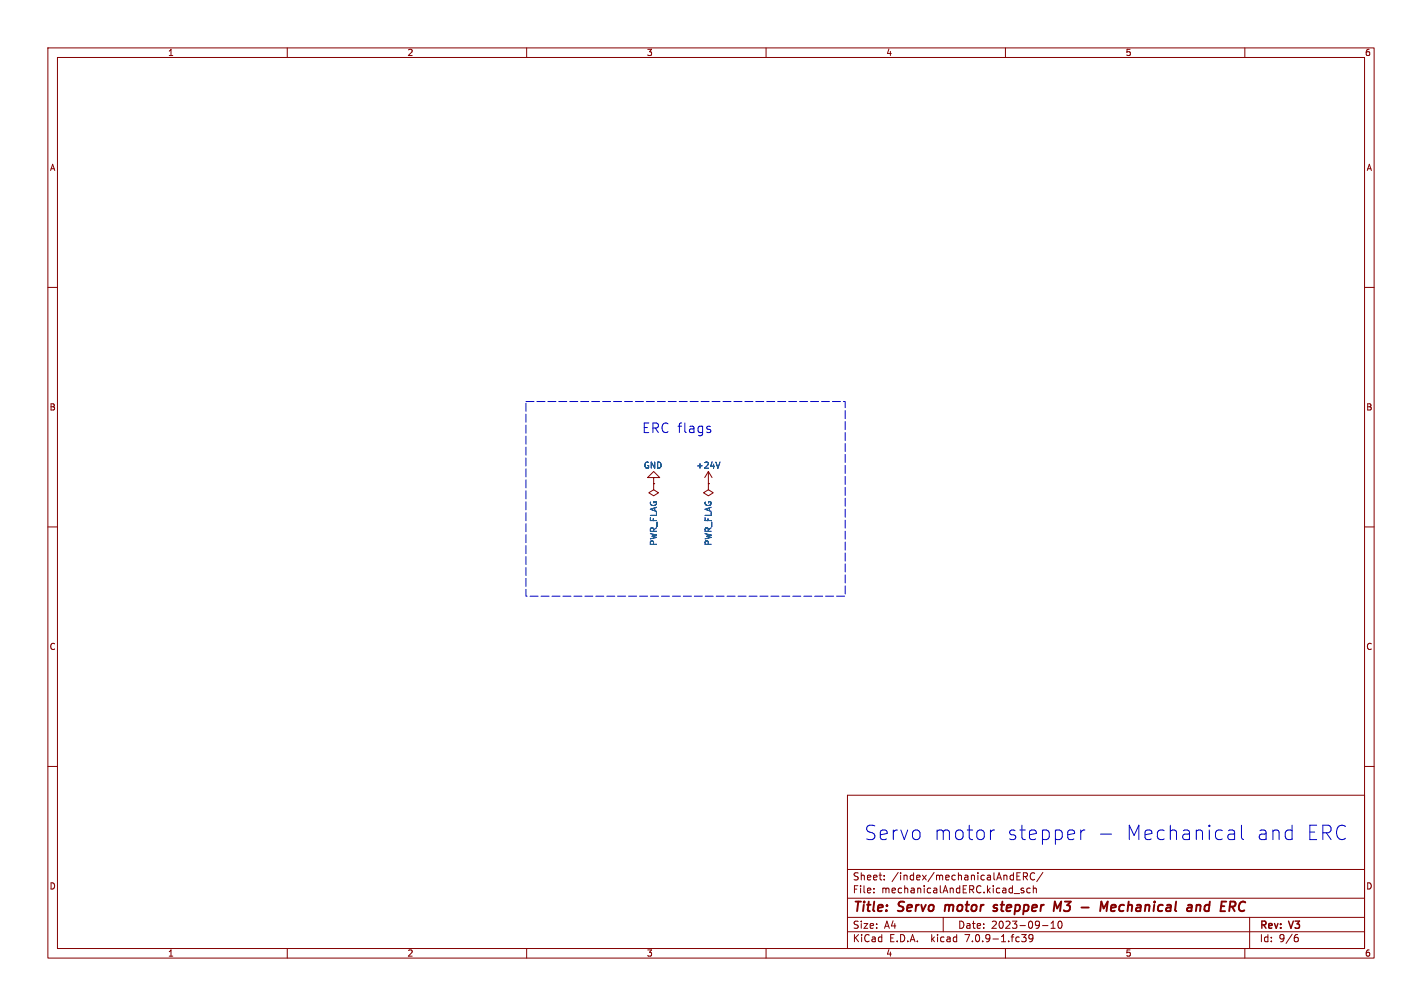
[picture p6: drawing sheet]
<svg xmlns="http://www.w3.org/2000/svg" width="297mm" height="210mm" viewBox="0 0 297 210" stroke-linecap="round" stroke-linejoin="round" font-family="sans-serif">
<g fill="none" stroke="#840000" stroke-width=".21">
<path d="M10 10h277v190h-277zM12 12h273v186h-273zM60 10v2M110 10v2M160 10v2M210 10v2M260 10v2M10 60h2M285 60h2M136.5 99.7h1.3l-1.3-1.3-1.2 1.3h1.2v1.3M148 98.4l-.8 1.3M148 98.4v2.6"/>
<path d="M148 98.4l.7 1.3M10 110h2M136.5 101v1.2l1 .7-1 .6-1-.6 1-.7M136.5 101h.1M148 101v1.2l1 .7-1 .6-1.1-.6 1.1-.7M148 101h.1M285 110h2M10 160h2M285 160h2M177 166h108v32h-108zM60 198v2M110 198v2"/>
<path d="M160 198v2M177 194.5h108M177 191.5h108M177 187.5h108M177 181.5h108M182.5 186.3v.1M182.5 185.5v.1M184.7 183.6v.1M184.7 182.8v.1M197 191.5v3M210 198v2M212.4 182.9h.5"/>
<path d="M212.4 183.7h.7M212.4 182.2h.7M213.4 195.1h.9l-.5 .6 .4 .1v.7l-.2 .1-.5-.1M213.7 183l.8-.1 .1-.2-.1-.4-.8-.1v1.5M213.8 185.5l-.3-.1-.3 .2 .1 .2 .5 .2v.3h-.6M214.1 183l.5 .7M215.2 185.5l-.5-.1-.2 .3 .1 .6h.6M215.7 195.7l-.2 .3h-.3l-.3-.3 .1-.5 .5-.1 .2 .1a.99 .99 0 0 1-.4 1.4h-.3M215.8 185.5l.2-.1 .4 .1 .1 .9M215.8 184.9v1.5M216.1 182.3a.71 .71 0 0 0-1 .5 .71 .71 0 0 0 .7 .9l.3-.1M217.7 193.2h1.2"/>
<path d="M217.8 182.1l-1.3 2M219.5 193.8h.9M219.5 192.7l.5-.4v1.5M221.2 192.4l.1-.1a.8 .8 0 0 1 .5 .7 .8 .8 0 0 1-.5 .8 1 1 0 0 1-.1-1.4zM260 198v2M261 191.5v6.5M270.6 195.7h.3l.3 .3-.1 .5-.5 .1M271 195.1l-.4 .1"/>
</g>
<path d="M197.5 188.9l-.2 1.3M208.3 189a.49 .49 0 0 0-.8 .3l.1 .1 .6 .2 .1 .2-.3 .4-.6-.1M220.3 188.2l.5 1.4 .8-1.4-.2 2M229.8 190.2l.2-2 .5 1.4 .9-1.4-.3 2M232.1 189.5l.9-.1v-.4l-.6-.1-.3 .3v.9h.7M250 189h.7l-.1 1.2M252 188.9l-.4 .4-.1 .5 .2 .3 .6 .1M259.9 190l-.4 .2-.5-.1M260.1 188.4l-.1-.1a.77 .77 0 0 0-1.1 .4" fill="none" stroke="#840000" stroke-width=".4"/>
<path d="M150.4 96.5l-.4 1.2" fill="none" stroke="#006464" stroke-width=".21"/>
<g fill="none" stroke="#0000c2" stroke-width=".21">
<path d="M147.9 89.6l.5 .1 .1 .3-.3 .3h-.4M147.9 89l.5 .1M207.7 173.3a.77 .77 0 0 0-.8 .5M225.7 173.3v2M226.6 173.3a.77 .77 0 0 0-.9 .5M229.9 174.1h2.3M256.6 173.4l.3-.1 .8 .1 .2 .3v1.6M256.6 175.1l.3 .2 1-.2M257.9 174l-1.3 .3M259.3 172.3v2.5l.4 .5M269.6 173.3l.3 .1M269.9 172.3v3"/>
<path d="M269.9 175.1l-.3 .2"/>
</g>
<path d="M109.9 83.8h66.6v40.7h-66.6v-40.7" fill="none" stroke="#0000c2" stroke-width=".21" stroke-dasharray="1.7 .6"/>
<g font-size="4.2" fill="#0000c2">
<text x="180.3" y="175.6">Servo</text>
<text x="194.8" y="175.6">motor</text>
<text x="209.9" y="175.6">stepper</text>
<text x="234.5" y="175.6">Mechanical</text>
<text x="261.6" y="175.6">and</text>
<text x="271.9" y="175.6">ERC</text>
</g>
<text font-size="2.8" fill="#0000c2" x="134" y="90.6">ERC flags</text>
<g font-size="2.8" fill="#840000">
<text x="178" y="190.9">Title:</text>
<text x="187.7" y="190.9">Servo</text>
<text x="198.2" y="190.9">motor</text>
<text x="209.2" y="190.9">stepper</text>
<text x="222.5" y="190.9">M3</text>
<text x="233.8" y="190.9">Mechanical</text>
<text x="252.8" y="190.9">and</text>
</g>
<g font-size="2.1" fill="#840000">
<text x="178" y="184">Sheet:</text>
<text x="186.2" y="184">/index/mechanicalAndERC/</text>
<text x="178" y="186.7">File:</text>
<text x="184.1" y="186.7">mechanicalAndERC.kicad_sch</text>
<text x="178" y="196.9">KiCad</text>
<text x="178" y="194.1">Size:</text>
<text x="184.7" y="194.1">A4</text>
<text x="185.7" y="196.9">E.D.A.</text>
<text x="194.6" y="196.9">kicad</text>
<text x="200" y="194.1">Date:</text>
<text x="201.8" y="196.9">7.0.9-1.fc39</text>
<text x="207" y="194.1">2023-09-10</text>
<text x="263" y="194.3">Rev:</text>
<text x="263" y="196.9">Id:</text>
<text x="267.1" y="196.9">9/6</text>
<text x="269.4" y="194.3">V3</text>
</g>
<g font-size="1.8" fill="#840000">
<text x="35" y="11.9">1</text>
<text x="85" y="11.9">2</text>
<text x="135" y="11.9">3</text>
<text x="185" y="11.9">4</text>
<text x="235" y="11.9">5</text>
<text x="285" y="11.9">6</text>
<text x="10.3" y="35.9">A</text>
<text x="285.3" y="35.9">A</text>
<text x="10.3" y="85.9">B</text>
<text x="285.3" y="85.9">B</text>
<text x="10.3" y="135.9">C</text>
<text x="285.3" y="135.9">C</text>
<text x="10.3" y="185.9">D</text>
<text x="285.3" y="185.9">D</text>
<text x="35" y="199.9">1</text>
<text x="85" y="199.9">2</text>
<text x="135" y="199.9">3</text>
<text x="185" y="199.9">4</text>
<text x="235" y="199.9">5</text>
<text x="285" y="199.9">6</text>
</g>
<g font-size="1.8" fill="#006464">
<text x="134.3" y="98">GND</text>
<text x="145.3" y="98">+24V</text>
<text x="137.4" y="114" transform="rotate(-90 137.4 114)">PWR_FLAG</text>
<text x="148.8" y="114" transform="rotate(-90 148.8 114)">PWR_FLAG</text>
</g>
</svg>
